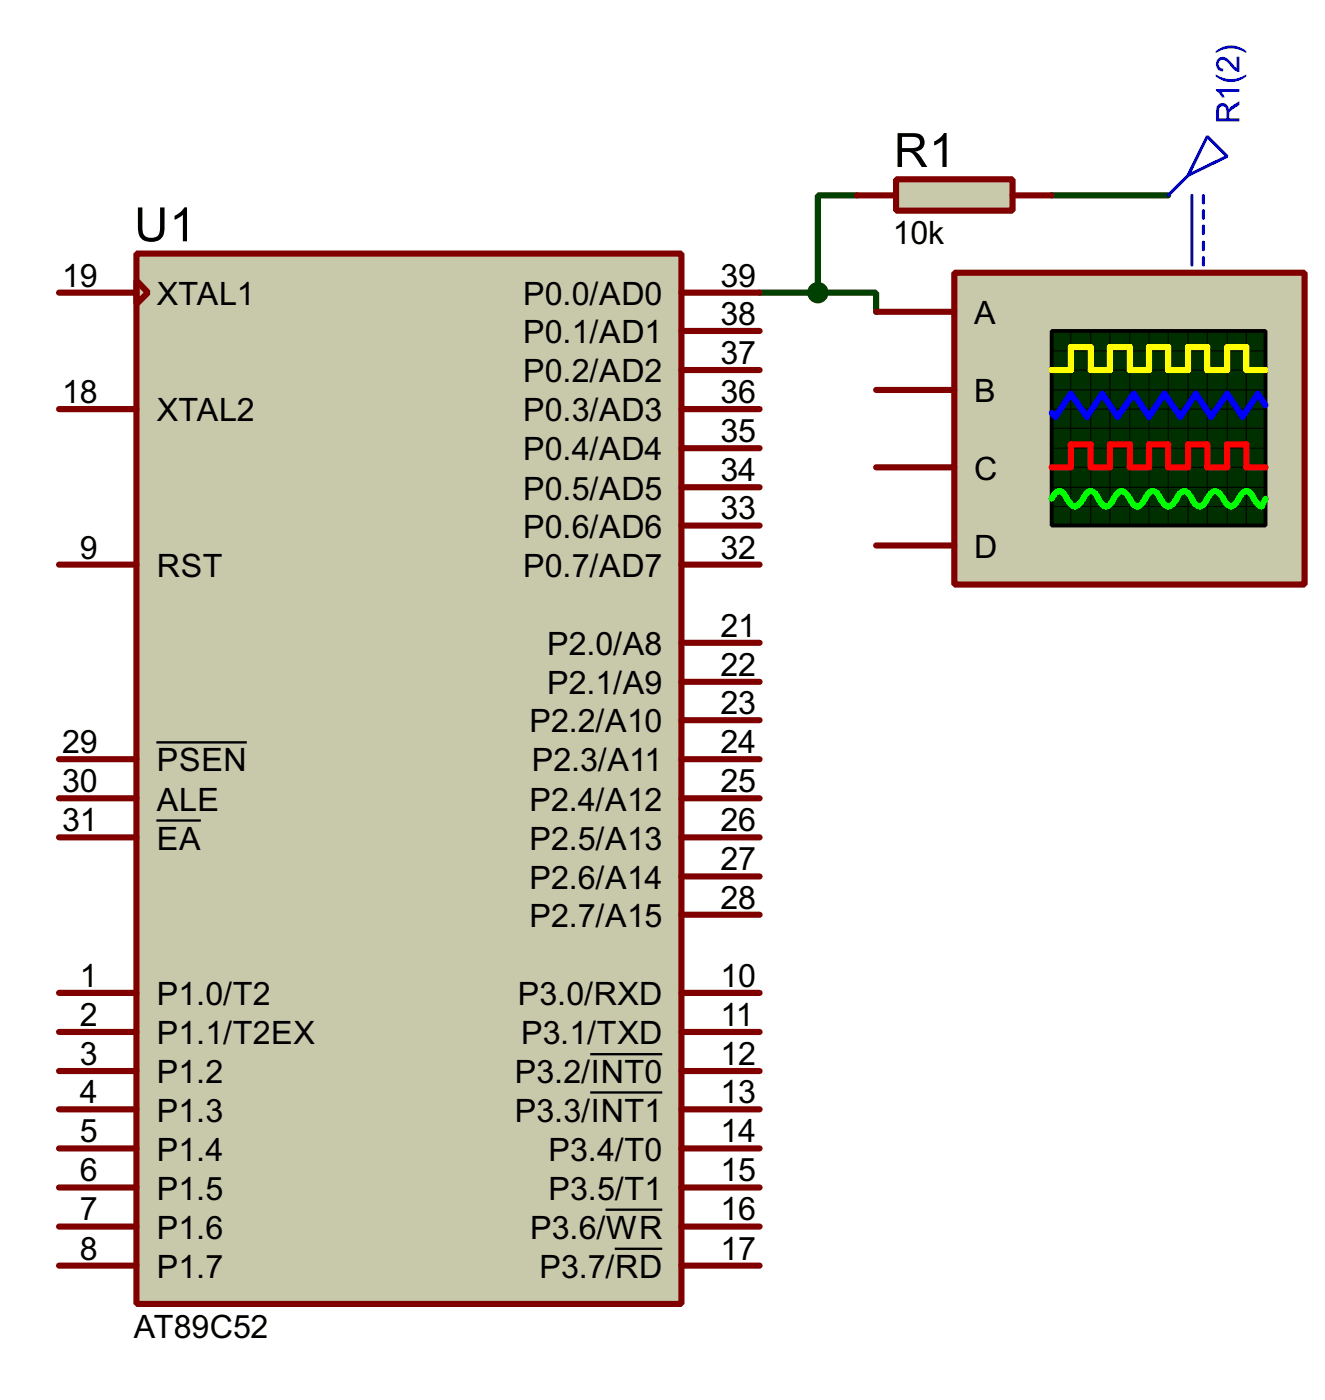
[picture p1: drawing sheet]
<svg xmlns="http://www.w3.org/2000/svg" width="86mm" height="91mm" viewBox="0 0 86 91" stroke-linecap="round" stroke-linejoin="round" font-family="sans-serif">
<path d="M49.6 19.1h3.8M53.4 19.1h3.8v1.3M55.9 12.8h-2.5v6.3M68.6 12.8h7.6" fill="none" stroke="#004000" stroke-width=".4"/>
<path d="M8.9 16.6h35.6v68.5h-35.6z" fill="#c8c8aa" stroke="#800000" stroke-width=".4"/>
<g fill="none" stroke="#800000" stroke-width=".4">
<path d="M3.9 19.1h5M8.9 18.3l.8 .8-.8 .8zM44.5 19.1h5.1M3.9 26.7h5M3.9 36.9h5M44.5 26.7h5.1M44.5 36.9h5.1M44.5 21.6h5.1M44.5 24.2h5.1M44.5 29.3h5.1M44.5 31.8h5.1M44.5 34.3h5.1"/>
<path d="M3.9 52.1h5M3.9 54.7h5M3.9 49.6h5M44.5 52.1h5.1M44.5 54.7h5.1M44.5 49.6h5.1M44.5 59.7h5.1M44.5 42h5.1M44.5 44.5h5.1M44.5 47h5.1M44.5 57.2h5.1M3.9 64.8h5"/>
<path d="M3.9 67.4h5M3.9 69.9h5M3.9 72.4h5M3.9 75h5M3.9 77.5h5M44.5 64.8h5.1M44.5 67.4h5.1M44.5 69.9h5.1M44.5 72.4h5.1M44.5 75h5.1M44.5 77.5h5.1M3.9 80.1h5"/>
<path d="M3.9 82.6h5M44.5 80.1h5.1M44.5 82.6h5.1"/>
</g>
<path d="M10.2 53.6h2.9M10.2 48.5h5.9M38.5 68.8h4.7M38.5 71.3h4.7M39.5 79h3.7M40.1 81.5h3.1" fill="none" stroke="#000" stroke-width=".15"/>
<path d="M62.3 17.8h22.8v20.4h-22.8z" fill="#c8c8aa" stroke="#800000" stroke-width=".4"/>
<path d="M68.6 21.6h14v12.7h-14z" fill="#003000" stroke="#000" stroke-width=".25"/>
<g fill="none" stroke="#000" stroke-width=".07">
<path d="M68.6 25.5h14M68.6 22.9h14M68.6 24.2h14M68.6 26.7h14M68.6 29.3h14M68.6 30.5h14M68.6 31.8h14M68.6 33.1h14M68.6 28h14M69.9 21.6v12.7M71.2 21.6v12.7M72.4 21.6v12.7"/>
<path d="M73.7 21.6v12.7M75 21.6v12.7M76.2 21.6v12.7M77.5 21.6v12.7M78.8 21.6v12.7M80.1 21.6v12.7M81.3 21.6v12.7"/>
</g>
<path d="M68.6 24.2h1.3v-1.5h1.3v1.5h1.2v-1.5h1.3v1.5h1.3v-1.5h1.2v1.5h1.3v-1.5h1.3v1.5h1.3v-1.5h1.2v1.5h1.3" fill="none" stroke="#ff0" stroke-width=".4"/>
<path d="M68.6 30.5h1.3v-1.5h1.3v1.5h1.2v-1.5h1.3v1.5h1.3v-1.5h1.2v1.5h1.3v-1.5h1.3v1.5h1.3v-1.5h1.2v1.5h1.3" fill="none" stroke="#f00" stroke-width=".4"/>
<path d="M82.6 26.5l-.5-.8-1 1.5-1-1.5-1.1 1.5-1-1.5-1 1.5-1-1.5-1 1.5-1-1.5-1.1 1.5-1-1.5-1 1.5-1-1.5-1 1.5-.3-.2" fill="none" stroke="#00f" stroke-width=".4"/>
<path d="M68.6 32.6l.2-.4 .3-.1 .3 .1 .5 .7 .2 .2a1.72 1.72 0 0 0 .8-.9l.3-.1 .2 .1 .5 .7 .3 .2 .2-.2 .5-.7 .3-.1a1.72 1.72 0 0 1 .7 .8l.3 .2 .2-.2 .5-.7 .3-.1 .3 .1 .5 .7 .2 .2a1.72 1.72 0 0 0 .8-.9l.3-.1 .2 .1 .5 .7 .3 .2 .2-.2 .5-.7 .3-.1a1.72 1.72 0 0 1 .7 .8l.3 .2 .2-.2 .5-.7 .3-.1 .3 .1 .5 .7 .2 .2 .3-.5" fill="none" stroke="#0f0" stroke-width=".4"/>
<path d="M57.2 20.4h5.1M57.2 25.5h5.1M57.2 30.5h5.1M57.2 35.6h5.1" fill="none" stroke="#800000" stroke-width=".4"/>
<path d="M58.5 11.7h7.6v2.1h-7.6z" fill="#c8c8aa" stroke="#800000" stroke-width=".4"/>
<path d="M55.9 12.8h2.6M66.1 12.8h2.5" fill="none" stroke="#800000" stroke-width=".4"/>
<path d="M77.5 11.5l-1.3 1.3M77.8 12.8v4.5M78.5 12.8v.5M78.5 13.8v.5M78.5 14.8v.5M78.5 15.8v.5M78.5 16.8v.5M78.8 8.9l1.3 1.3-2.6 1.3z" fill="none" stroke="#0000c0" stroke-width=".2"/>
<circle cx="53.3" cy="19.1" r=".5" fill="#004000" stroke="#004000" stroke-width=".4"/>
<g font-size="3.5">
<text x="58.3" y="10.9">R1</text>
<text x="8.8" y="15.8">U1</text>
</g>
<text font-size="2.4" fill="#0000c0" x="80.9" y="8.1" transform="rotate(-90 80.9 8.1)">R1(2)</text>
<g font-size="2.4">
<text x="58.3" y="16">10k</text>
<text x="4.1" y="18.7">19</text>
<text x="10.2" y="19.9">XTAL1</text>
<text x="34.1" y="19.9">P0.0/AD0</text>
<text x="34.1" y="22.4">P0.1/AD1</text>
<text x="47" y="18.7">39</text>
<text x="47" y="21.2">38</text>
<text x="47" y="23.8">37</text>
<text x="63.5" y="21.2">A</text>
<text x="4.1" y="26.3">18</text>
<text x="10.2" y="27.5">XTAL2</text>
<text x="34.1" y="25">P0.2/AD2</text>
<text x="34.1" y="27.5">P0.3/AD3</text>
<text x="47" y="26.3">36</text>
<text x="47" y="28.9">35</text>
<text x="63.5" y="26.3">B</text>
<text x="34.1" y="30.1">P0.4/AD4</text>
<text x="34.1" y="32.6">P0.5/AD5</text>
<text x="34.1" y="35.1">P0.6/AD6</text>
<text x="47" y="31.4">34</text>
<text x="47" y="33.9">33</text>
<text x="63.5" y="31.3">C</text>
<text x="5.2" y="36.5">9</text>
<text x="10.2" y="37.7">RST</text>
<text x="34.1" y="37.7">P0.7/AD7</text>
<text x="47" y="36.5">32</text>
<text x="47" y="41.6">21</text>
<text x="63.5" y="36.4">D</text>
<text x="34.5" y="47.8">P2.2/A10</text>
<text x="35.7" y="42.8">P2.0/A8</text>
<text x="35.7" y="45.3">P2.1/A9</text>
<text x="47" y="44.1">22</text>
<text x="47" y="46.6">23</text>
<text x="4.1" y="51.7">30</text>
<text x="4.1" y="49.2">29</text>
<text x="10.2" y="52.9">ALE</text>
<text x="10.2" y="50.4">PSEN</text>
<text x="34.5" y="52.9">P2.4/A12</text>
<text x="34.7" y="50.4">P2.3/A11</text>
<text x="47" y="49.2">24</text>
<text x="47" y="51.7">25</text>
<text x="4.1" y="54.3">31</text>
<text x="10.2" y="55.5">EA</text>
<text x="34.5" y="55.5">P2.5/A13</text>
<text x="34.5" y="58">P2.6/A14</text>
<text x="47" y="59.3">28</text>
<text x="47" y="54.3">26</text>
<text x="47" y="56.8">27</text>
<text x="5.2" y="64.4">1</text>
<text x="10.2" y="65.6">P1.0/T2</text>
<text x="33.8" y="65.6">P3.0/RXD</text>
<text x="34.5" y="60.5">P2.7/A15</text>
<text x="47" y="64.4">10</text>
<text x="5.2" y="67">2</text>
<text x="5.2" y="69.5">3</text>
<text x="10.2" y="68.2">P1.1/T2EX</text>
<text x="10.2" y="70.7">P1.2</text>
<text x="33.6" y="70.7">P3.2/INT0</text>
<text x="34" y="68.2">P3.1/TXD</text>
<text x="47" y="67">11</text>
<text x="47" y="69.5">12</text>
<text x="5.2" y="72">4</text>
<text x="5.2" y="74.6">5</text>
<text x="5.2" y="77.1">6</text>
<text x="10.2" y="73.2">P1.3</text>
<text x="10.2" y="75.8">P1.4</text>
<text x="33.6" y="73.2">P3.3/INT1</text>
<text x="35.8" y="75.8">P3.4/T0</text>
<text x="47" y="72">13</text>
<text x="47" y="74.6">14</text>
<text x="47" y="77.1">15</text>
<text x="5.2" y="79.7">7</text>
<text x="5.2" y="82.2">8</text>
<text x="10.2" y="78.3">P1.5</text>
<text x="10.2" y="80.9">P1.6</text>
<text x="10.2" y="83.4">P1.7</text>
<text x="34.6" y="80.9">P3.6/WR</text>
<text x="35.2" y="83.4">P3.7/RD</text>
<text x="35.8" y="78.3">P3.5/T1</text>
<text x="47" y="82.2">17</text>
<text x="47" y="79.7">16</text>
<text x="8.7" y="87.3">AT89C52</text>
</g>
</svg>
